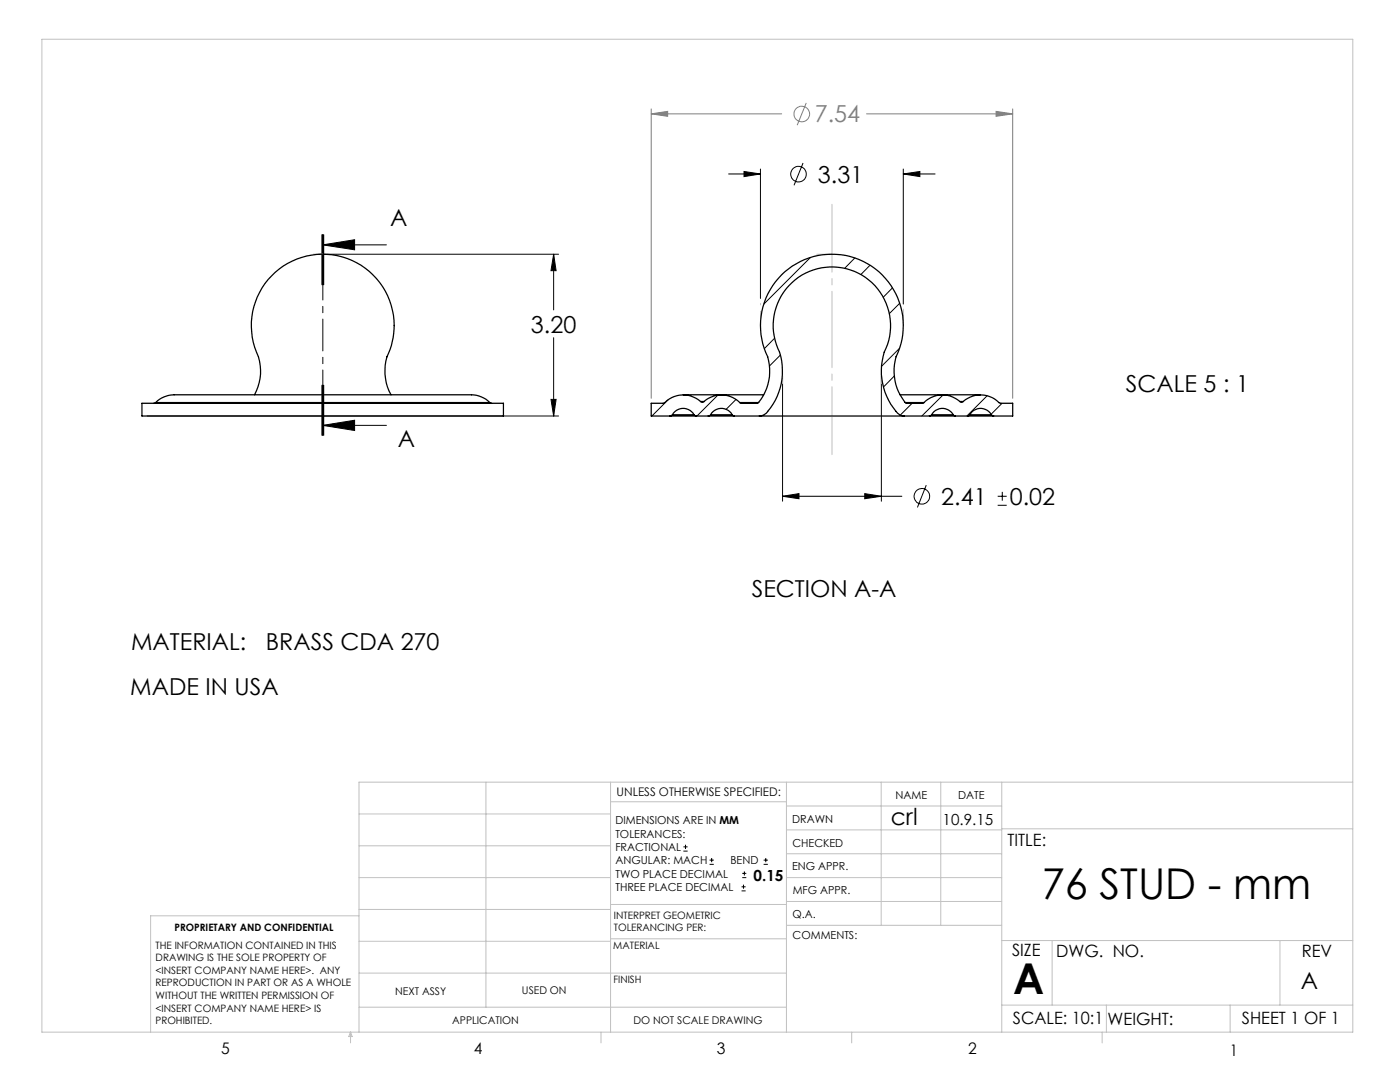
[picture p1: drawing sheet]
<svg xmlns="http://www.w3.org/2000/svg" width="279mm" height="216mm" viewBox="0 0 279 216" stroke-linecap="round" stroke-linejoin="round" font-family="sans-serif">
<g fill="none" stroke="#c0c0c0" stroke-width=".2">
<path d="M8.4 7.8h261.6v198.2h-261.6zM163 50.7h3M97 156.1v44.9M121.8 156.1v49.9M121.8 160h35.2M157 156.1v49.9M175.9 156.1v28.5M187.7 156.1v28.5M199.9 156.1v49.9M270 156.1h-198.4v49.9M71.6 175.1h50.2M71.6 168.8h50.2"/>
<path d="M71.6 162.4h50.2M157 170.4h42.9M157 165.6h42.9M157 160.8h42.9M157 175.1h42.9M157 179.9h42.9M199.9 165.4h70.1M71.6 194.2h85.4M71.6 187.8h50.2M71.6 181.5h50.2M71.6 182.7h-41.5v23.3M121.8 187.3h35.2"/>
<path d="M121.8 180.5h35.2M157 184.6h42.9M199.9 187.7h70.1M210 187.7v12.9M255.4 187.7v12.9M70 206v2.1M70 206l.3 .8h-.7zM71.6 201h85.4M119.9 206v2.1M170 206v2.1M199.9 200.6h70.1M220 206v2.1"/>
<path d="M220.8 200.6v5.4M245.5 200.6v5.4"/>
</g>
<g fill="none" stroke="#808080" stroke-width=".2">
<path d="M130 22.7l3.2-.5v1zM130 21.7v57.8M130 22.7h26M160.9 20.5l-1.8 4.5M172.9 22.7h29.2M198.8 22.2l3.3 .5-3.3 .5zM202.1 21.7v57.8"/>
<circle cx="160" cy="22.7" r="1.55"/>
</g>
<g fill="none" stroke="#000" stroke-width=".2">
<path d="M145.4 34.7h6.4M148.5 34.2l3.3 .5-3.3 .5zM151.8 33.7v25.8M160.3 32.5l-1.8 4.5M180.3 34.7l3.3-.5v1zM180.3 33.7v27M180.3 34.7h6.3M63.5 50.7h48M64.2 46.8v10M64.4 48.9l6.4-1.1v2zM64.4 48.9h12.7M64.4 46.8v10"/>
<path d="M64.6 46.8v10M110.5 50.7v11.1M110.5 50.7l.5 3.3h-1zM64.2 76.9v10M64.4 76.9v10M64.6 76.9v10zM110 79.7h1l-.5 3.3zM110.5 67.4v15.6M156.2 75v25M175.9 75v25M29.4 83h82.1M64.4 84.9l6.4-1v2z"/>
<path d="M64.4 84.9h12.7M156.2 99h23.8M156.2 99l3.3-.5v1zM172.6 98.5l3.3 .5-3.3 .5zM184.9 96.8l-1.8 4.4M199.1 99h1.8M200 98.1v1.8M199.1 100.8h1.8"/>
<circle cx="159.4" cy="34.7" r="1.55"/>
<circle cx="184" cy="99" r="1.56"/>
</g>
<path d="M64.4 46.8v40.1" fill="none" stroke="#000" stroke-width=".2" stroke-dasharray="6.3 1.3 1.3 1.3" stroke-dashoffset="3.5"/>
<path d="M166 40.8v49.9" fill="none" stroke="#c0c0c0" stroke-width=".2" stroke-dasharray="15.2 1.3 1.3 1.3" stroke-dashoffset="1.7"/>
<path d="M156.2 74v2.5M175.9 74v2.5M180.3 65v-3.3" fill="none" stroke="#c0c0c0" stroke-width=".2" stroke-dasharray="15.2 1.3 1.3 1.3"/>
<path d="M151.8 65v-4.5" fill="none" stroke="#c0c0c0" stroke-width=".2" stroke-dasharray="15.2 1.3 1.3 1.3" stroke-dashoffset="14.9"/>
<path d="M62.5 50.7h1.9" fill="none" stroke="#c0c0c0" stroke-width=".25"/>
<g fill="#000">
<path d="M180.3 34.7l3.3-.5v1zM148.5 34.2l3.3 .5-3.3 .5z"/>
<path d="M64.4 48.9l6.4-1.1v2zM64.4 84.9l6.4-1v2z"/>
<path d="M110 79.7h1l-.5 3.3zM110.5 50.7l.5 3.3h-1zM156.2 99l3.3-.5v1zM172.6 98.5l3.3 .5-3.3 .5z"/>
</g>
<path d="M198.8 22.2l3.3 .5-3.3 .5zM130 22.7l3.2-.5v1z" fill="#808080"/>
<g fill="none" stroke="#000" stroke-width=".25">
<path d="M50.8 78.8a9.9 9.9 0 0 0 0-9.5 14.3 14.3 0 0 1 14.6-18.6 14.3 14.3 0 0 1 11.8 20.5 9.9 9.9 0 0 0 .8 7.6M136.3 78.8h16.1M179.6 78.8h16.1M28.3 80.5h72.2v2.5h-72.2zM31.1 80.3l-.4 .2M31.1 80.3a6.7 6.7 0 0 1 5.4-1.5h51.6a37.4 37.4 0 0 1 7.5 .2l1.4 .7 .8 .6M31.1 80.3h66.7M97.8 80.3l.3 .2M133.7 83h5.3M134.2 82.8l-.5 .2M134.2 82.8a2.45 2.45 0 0 1 4.3 0M134.2 82.8h4.3"/>
<path d="M138.5 82.8l.5 .2M139 83h2.4M139.8 80.1a5.4 5.4 0 0 0-7.4 .4h-2.4v2.5h3.7M139.8 80.1l.3 .2 .4-.2M139.8 80.1h.7M140.5 80.1a5.2 5.2 0 0 1 7.1 .2M141.4 83h5.2M141.8 82.8a2.45 2.45 0 0 1 4.3 0M141.8 82.8l-.4 .2M141.8 82.8h4.3M146.1 82.8l.5 .2M146.6 83h5"/>
<path d="M147.6 80.3l.3 .2h3.2a9.5 9.5 0 0 0 1.4-11 14.2 14.2 0 0 1 14.4-18.7 14.2 14.2 0 0 1 11.9 20.4 9.3 9.3 0 0 0 2.1 9.3h3.3l.2-.2M147.6 80.3h3.8M151.6 83a2.08 2.08 0 0 0 1.6-.9 12.4 12.4 0 0 0 1.7-13.4 11.7 11.7 0 0 1 12-15.4 11.7 11.7 0 0 1 9.6 17 12.1 12.1 0 0 0 3.1 12.5l.9 .2M151.6 83h28.9M180.5 83h5M180.7 80.3h3.7M185.5 83h5.2M185.9 82.8a2.48 2.48 0 0 1 4.4 0M185.9 82.8l-.4 .2M185.9 82.8h4.4M190.3 82.8l.4 .2M190.7 83h2.4"/>
<path d="M191.6 80.1a5.2 5.2 0 0 0-7.2 .2M191.6 80.1l.2 .2 .4-.2M191.6 80.1h.6M192.2 80.1a5.5 5.5 0 0 1 7.4 .4h2.5v2.5h-3.8M193.1 83h5.2M193.5 82.8a2.48 2.48 0 0 1 4.4 0M193.5 82.8l-.4 .2M193.5 82.8h4.4M197.9 82.8l.4 .2"/>
</g>
<g fill="none" stroke="#000" stroke-width=".2">
<path d="M161.7 51.4l-9.3 9.3M170.6 51.5l-2 2.1M173.6 52.9l-1.8 1.9M178.1 57.4l-1.8 1.9M133.4 79.7l-3.3 3.3M143.3 78.8l-4.2 4.2M146.9 79.7l-2 2M154.6 67.5l-2.1 2.1M155.8 70.8l-2.2 2.2M178.5 75l-2.2 2.2M179.5 69.5l-3.6 3.6M179.6 60.5l-2.1 2.1"/>
<path d="M188.2 78.8l-4.2 4.2M197 79l-4 4M182 80.5l-2.3 2.3M200 80.5l-2.2 2.2M136.4 169.8h.8M136.4 169h.8M136.8 168.6v.8M141.6 172.5h.9M141.6 171.6h.9M142 171.2v.8M148 177.8h.8M148 177h.8"/>
<path d="M148.1 175.1h.8M148.1 174.3h.8M148.4 176.5v.8M148.6 173.9v.8M152.4 172.5h.8M152.4 171.6h.8M152.8 171.2v.8"/>
</g>
<g font-size="8.5">
<text x="207.9" y="179.4">76 STUD - mm</text>
<text x="202.2" y="198.3">A</text>
</g>
<text font-size="4.7" fill="#808080" x="162.6" y="24.4">7.54</text>
<g font-size="4.7">
<text x="163.2" y="36.4">3.31</text>
<text x="77.9" y="45">A</text>
<text x="106" y="66.4">3.20</text>
<text x="224.7" y="78.3">SCALE 5 : 1</text>
<text x="79.4" y="89.2">A</text>
<text x="187.9" y="100.7">2.41</text>
<text x="201.5" y="100.7">0.02</text>
<text x="150" y="119.2">SECTION A-A</text>
<text x="26.2" y="129.8">MATERIAL:</text>
<text x="53.1" y="129.8">BRASS CDA 270</text>
<text x="26" y="138.8">MADE IN USA</text>
<text x="177.8" y="164.6">crl</text>
<text x="259.6" y="197.3">A</text>
</g>
<g font-size="3.4">
<text x="201.1" y="168.8">TITLE:</text>
<text x="202" y="190.8">SIZE</text>
<text x="210.8" y="190.9">DWG. NO.</text>
<text x="259.8" y="191">REV</text>
<text x="202.1" y="204.4">SCALE: 10:1</text>
<text x="221" y="204.5">WEIGHT:</text>
<text x="247.8" y="204.4">SHEET 1 OF 1</text>
</g>
<g font-size="3.2">
<text x="44.2" y="210.4">5</text>
<text x="94.6" y="210.3">4</text>
<text x="143.1" y="210.4">3</text>
<text x="193.2" y="210.3">2</text>
<text x="245.4" y="210.6">1</text>
</g>
<g font-size="3">
<text x="188.1" y="164.6">10.9.15</text>
<text x="150.4" y="175.7">0.15</text>
</g>
<text font-size="2.4" x="123.1" y="158.9">UNLESS OTHERWISE SPECIFIED:</text>
<g font-size="2.2">
<text x="178.7" y="159.4">NAME</text>
<text x="191.2" y="159.4">DATE</text>
<text x="122.8" y="164.5">DIMENSIONS ARE IN MM</text>
<text x="122.8" y="167.1">TOLERANCES:</text>
<text x="158.1" y="164.2">DRAWN</text>
<text x="122.8" y="169.8">FRACTIONAL</text>
<text x="122.8" y="172.5">ANGULAR: MACH</text>
<text x="145.8" y="172.5">BEND</text>
<text x="158.1" y="173.7">ENG APPR.</text>
<text x="158.2" y="169.1">CHECKED</text>
<text x="122.8" y="175.1">TWO PLACE DECIMAL</text>
<text x="122.8" y="177.8">THREE PLACE DECIMAL</text>
<text x="158.2" y="178.4">MFG APPR.</text>
<text x="158.2" y="183.2">Q.A.</text>
<text x="158.2" y="187.4">COMMENTS:</text>
</g>
<g font-size="2.1">
<text x="78.8" y="198.5">NEXT ASSY</text>
<text x="104.2" y="198.4">USED ON</text>
<text x="90.2" y="204.3">APPLICATION</text>
<text x="126.4" y="204.3">DO NOT SCALE DRAWING</text>
</g>
<g font-size="2">
<text x="34.8" y="185.7">PROPRIETARY AND CONFIDENTIAL</text>
<text x="122.5" y="183.3">INTERPRET GEOMETRIC</text>
<text x="122.5" y="185.9">TOLERANCING PER:</text>
<text x="31.1" y="189.3">THE INFORMATION CONTAINED IN THIS</text>
<text x="31.1" y="191.8">DRAWING IS THE SOLE PROPERTY OF</text>
<text x="122.4" y="189.4">MATERIAL</text>
<text x="31.1" y="194.3">&lt;INSERT COMPANY NAME HERE&gt;. ANY</text>
<text x="31.1" y="196.8">REPRODUCTION IN PART OR AS A WHOLE</text>
<text x="122.4" y="196.2">FINISH</text>
<text x="31.1" y="199.4">WITHOUT THE WRITTEN PERMISSION OF</text>
<text x="31.1" y="201.9">&lt;INSERT COMPANY NAME HERE&gt; IS</text>
<text x="31.1" y="204.4">PROHIBITED.</text>
</g>
</svg>
